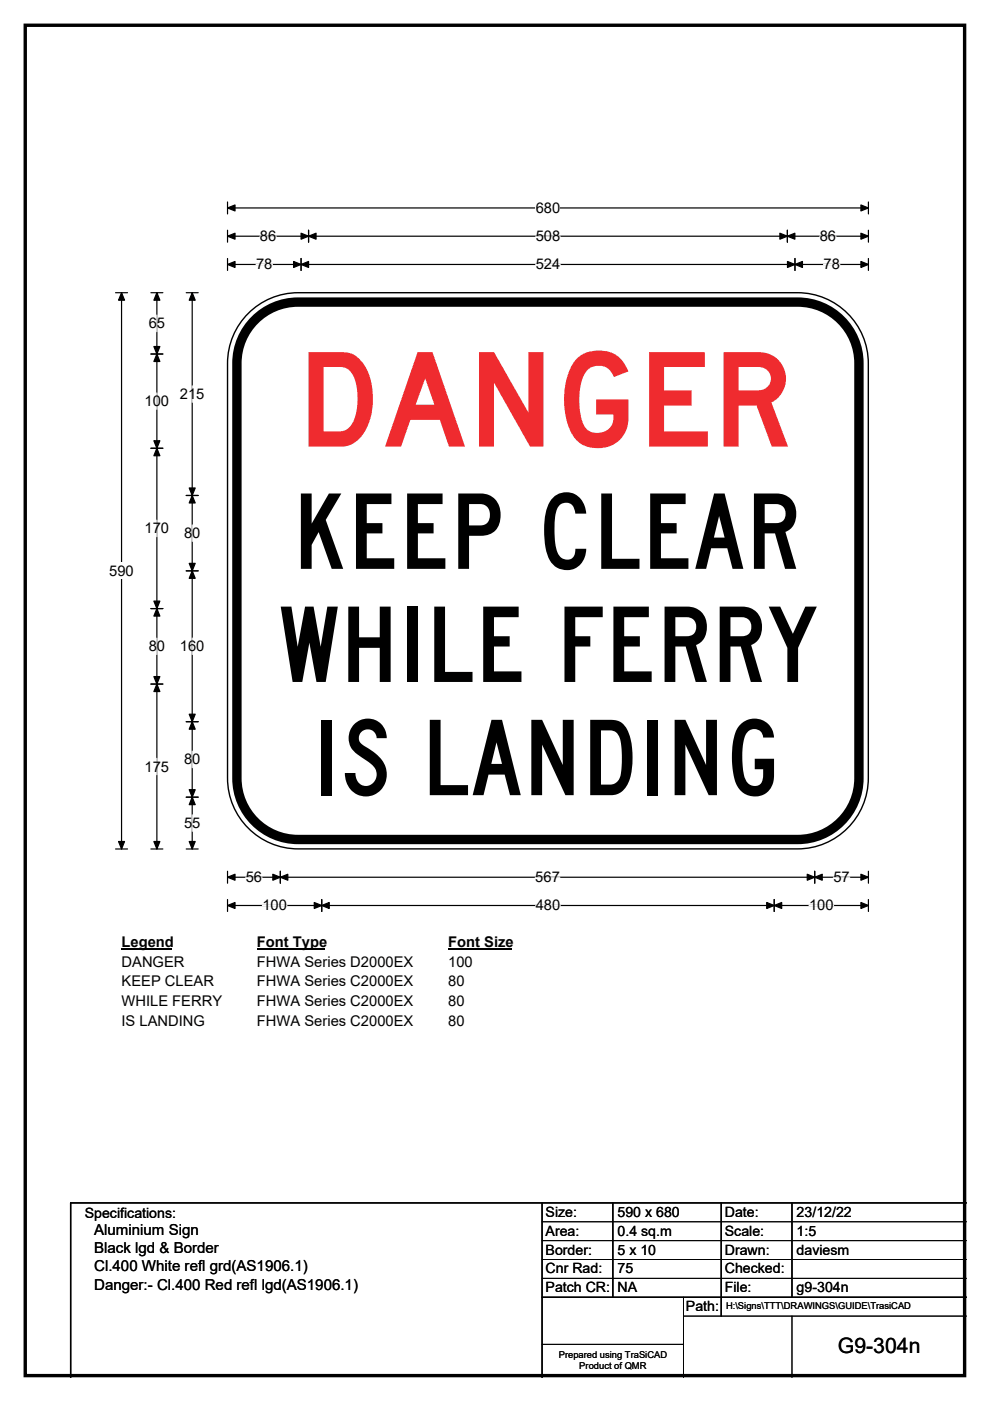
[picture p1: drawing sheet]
<svg xmlns="http://www.w3.org/2000/svg" width="210mm" height="297mm" viewBox="0 0 210 297" stroke-linecap="round" stroke-linejoin="round" font-family="sans-serif">
<path d="M5.4 5.4h199.2v286.3h-199.2z" fill="none" stroke="#000" stroke-width=".72"/>
<path d="M48.3 44.1h135.9M48.3 42.8v2.6M184.2 42.8v2.6" fill="none" stroke="#000" stroke-width=".25"/>
<path d="M48.3 44.1l1.5-.6v1.2zM182.6 43.5l1.6 .6-1.6 .6z" fill="#000" stroke="#000" stroke-width=".25"/>
<path d="M113.6 42.4h5.2v3.4h-5.2z" fill="#fff"/>
<g fill="none" stroke="#000" stroke-width=".25">
<path d="M48.3 50.1h135.9M48.3 48.8v2.6M48.3 54.8v2.5M48.3 56.1h135.9M63.9 54.8v2.5M65.4 48.8v2.6M167 48.8v2.6M168.6 54.8v2.5M184.2 48.8v2.6M184.2 54.8v2.5M24.5 62.1h2.6M25.8 62.1v117.9"/>
<path d="M24.5 180h2.6M48.3 184.7v2.6M48.3 190.7v2.6M48.3 186h135.9M48.3 192h135.9M59.5 184.7v2.6M68.2 190.7v2.6M164.2 190.7v2.6M172.8 184.7v2.6M184.2 184.7v2.6M184.2 190.7v2.6"/>
</g>
<g fill="#000" stroke="#000" stroke-width=".25">
<path d="M48.3 50.1l1.5-.7v1.3zM48.3 56.1l1.5-.7v1.3zM63.9 56.1l1.5-.7v1.3zM62.3 55.4l1.6 .7-1.6 .6zM65.4 50.1l1.6-.7v1.3zM63.9 49.4l1.5 .7-1.5 .6zM165.4 49.4l1.6 .7-1.6 .6zM167 50.1l1.6-.7v1.3zM167 55.4l1.6 .7-1.6 .6zM168.6 56.1l1.6-.7v1.3zM182.6 49.4l1.6 .7-1.6 .6zM182.6 55.4l1.6 .7-1.6 .6z"/>
<path d="M25.8 62.1l.6 1.5h-1.3zM25.1 178.4h1.3l-.6 1.6zM48.3 186l1.5-.6v1.2zM48.3 192l1.5-.7v1.3zM59.5 186l1.5-.6v1.2zM57.9 185.4l1.6 .6-1.6 .6zM68.2 192l1.6-.7v1.3zM66.7 191.3l1.5 .7-1.5 .6zM162.6 191.3l1.6 .7-1.6 .6zM164.2 192l1.6-.7v1.3zM171.2 185.4l1.6 .6-1.6 .6zM172.8 186l1.6-.6v1.2z"/>
<path d="M182.6 185.4l1.6 .6-1.6 .6zM182.6 191.3l1.6 .7-1.6 .6z"/>
</g>
<path d="M54.3 56.1h3.5M55.1 50.1h3.5M113.6 50.1h5.2M113.6 56.1h5.2M173.9 50.1h3.4M174.7 56.1h3.4M52.1 186h3.5M55.6 192h5.3M113.5 186h5.2M113.6 192h5.2M171.6 192h5.2M176.8 186h3.4" fill="none" stroke="#fff" stroke-width=".25"/>
<path d="M23.2 119.3h5.2v3.5h-5.2z" fill="#fff"/>
<g fill="none" stroke="#000" stroke-width=".25">
<path d="M32 75.1h2.5M32 62.1h2.5M33.3 62.1v117.9M39.5 62.1h2.5M40.8 62.1v117.9M32 95h2.5M39.5 105.1h2.5M32 129h2.5M39.5 121h2.5M32 145h2.5M39.5 153h2.5M39.5 169h2.5"/>
<path d="M32 180h2.5M39.5 180h2.5"/>
</g>
<g fill="#000" stroke="#000" stroke-width=".25">
<path d="M33.3 75.1l.6 1.5h-1.3zM33.3 62.1l.6 1.5h-1.3zM32.6 73.5h1.3l-.6 1.6zM40.8 62.1l.6 1.5h-1.3zM32.6 93.5h1.3l-.6 1.5zM33.3 95l.6 1.6h-1.3zM40.8 105.1l.6 1.5h-1.3zM40.1 103.5h1.3l-.6 1.6zM32.6 127.4h1.3l-.6 1.6zM33.3 129l.6 1.6h-1.3zM40.1 119.4h1.3l-.6 1.6zM40.8 121l.6 1.6h-1.3z"/>
<path d="M32.6 143.4h1.3l-.6 1.6zM33.3 145l.6 1.6h-1.3zM40.1 151.4h1.3l-.6 1.6zM40.8 153l.6 1.6h-1.3zM40.1 167.4h1.3l-.6 1.6zM40.8 169l.6 1.6h-1.3zM32.6 178.4h1.3l-.6 1.6zM40.1 178.4h1.3l-.6 1.6z"/>
</g>
<path d="M33.3 66.8v3.5M33.3 83.3v3.5M40.8 81.8v3.5M33.3 110.3v3.5M40.8 111.3v3.5M33.3 135.3v3.5M40.8 135.3v3.5M40.8 159.3v3.5M33.3 160.8v3.5M40.8 172.8v3.5" fill="none" stroke="#fff" stroke-width=".25"/>
<path d="M25.8 198h10.7v3.5h-10.7z" fill="#fff"/>
<path d="M25.8 201.3h10.7" fill="none" stroke="#000" stroke-width=".32"/>
<path d="M54.5 198h14.4v3.5h-14.4z" fill="#fff"/>
<path d="M54.5 201.3h14.4" fill="none" stroke="#000" stroke-width=".32"/>
<path d="M95.1 198h13.4v3.5h-13.4z" fill="#fff"/>
<path d="M95.1 201.3h13.4" fill="none" stroke="#000" stroke-width=".32"/>
<g fill="#fff">
<path d="M25.8 202.2h13.3v3.5h-13.3z"/>
<path d="M54.5 202.2h33.1v3.5h-33.1z"/>
<path d="M95.1 202.2h5.2v3.5h-5.2z"/>
<path d="M25.8 206.4h19.5v3.4h-19.5z"/>
<path d="M54.5 206.4h33.1v3.4h-33.1z"/>
<path d="M95.1 206.4h3.4v3.4h-3.4z"/>
<path d="M25.8 210.5h21.2v3.5h-21.2z"/>
<path d="M54.5 210.5h33.1v3.5h-33.1z"/>
<path d="M95.1 210.5h3.4v3.5h-3.4z"/>
<path d="M25.8 214.7h17.6v3.5h-17.6z"/>
<path d="M54.5 214.7h33.1v3.5h-33.1z"/>
<path d="M95.1 214.7h3.4v3.5h-3.4z"/>
</g>
<path d="M52.6 66.5a14.9 14.9 0 0 1 10.6-4.4h106a15 15 0 0 1 15 14.9v88a15 15 0 0 1-15 15h-106a15 15 0 0 1-14.9-15v-88a14.9 14.9 0 0 1 4.3-10.5z" fill-rule="evenodd" fill="#fff" stroke="#fff" stroke-width=".21"/>
<path d="M53.6 68.3a12.9 12.9 0 0 1 9.6-4.2h106a13 13 0 0 1 13 12.9v88a13 13 0 0 1-13 13h-106a13 13 0 0 1-13-13v-88a12.9 12.9 0 0 1 3.4-8.7z" fill="none" stroke="#000" stroke-width="2"/>
<path d="M52.6 66.5a14.9 14.9 0 0 1 10.6-4.4h106a15 15 0 0 1 15 14.9v88a15 15 0 0 1-15 15h-106a15 15 0 0 1-14.9-15v-88a14.9 14.9 0 0 1 4.3-10.5zM115 255v37M130 255v20M153 255v24M168 255v20M205 255h-190v37M115 275h90" fill="none" stroke="#000" stroke-width=".3"/>
<path d="M115 259h90M115 263h90M115 267h90M115 271h90M145 279h60M145 275v17M168 279v13M115 285h30" fill="none" stroke="#000" stroke-width=".21"/>
<text font-size="27.8" fill="#ef2b2f" x="63.1" y="94.7">DANGER</text>
<g font-size="22.2">
<text x="62.1" y="120.6">KEEP CLEAR</text>
<text x="59.1" y="144.6">WHILE FERRY</text>
<text x="66.4" y="168.6">IS LANDING</text>
</g>
<text font-size="4.5" x="177.7" y="286.9">G9-304n</text>
<g font-size="3.2">
<text x="20" y="261.9">Aluminium Sign</text>
<text x="20" y="265.7">Black lgd &amp; Border</text>
<text x="20" y="269.6">Cl.400 White refl grd(AS1906.1)</text>
<text x="20" y="273.4">Danger:- Cl.400 Red refl lgd(AS1906.1)</text>
</g>
<g font-size="3.1">
<text x="113.6" y="45.1">680</text>
<text x="55.1" y="51.1">86</text>
<text x="113.6" y="51.1">508</text>
<text x="173.9" y="51.1">86</text>
<text x="54.3" y="57.1">78</text>
<text x="113.6" y="57.1">524</text>
<text x="174.7" y="57.1">78</text>
<text x="31.5" y="69.6">65</text>
<text x="30.7" y="86.1">100</text>
<text x="38.2" y="84.6">215</text>
<text x="30.7" y="113.1">170</text>
<text x="39" y="114.1">80</text>
<text x="23.2" y="122.1">590</text>
<text x="31.5" y="138.1">80</text>
<text x="38.2" y="138.1">160</text>
<text x="30.7" y="163.6">175</text>
<text x="39" y="162.1">80</text>
<text x="39" y="175.6">55</text>
<text x="52.1" y="187">56</text>
<text x="113.5" y="187">567</text>
<text x="176.8" y="187">57</text>
<text x="55.6" y="193">100</text>
<text x="113.6" y="193">480</text>
<text x="171.6" y="193">100</text>
<text x="25.8" y="200.8">Legend</text>
<text x="54.5" y="200.8">Font Type</text>
<text x="95.1" y="200.8">Font Size</text>
<text x="25.8" y="205">DANGER</text>
<text x="25.8" y="209.1">KEEP CLEAR</text>
<text x="54.5" y="205">FHWA Series D2000EX</text>
<text x="54.5" y="209.1">FHWA Series C2000EX</text>
<text x="95.1" y="205">100</text>
<text x="95.1" y="209.1">80</text>
<text x="25.8" y="213.3">WHILE FERRY</text>
<text x="54.5" y="213.3">FHWA Series C2000EX</text>
<text x="95.1" y="213.3">80</text>
<text x="25.8" y="217.5">IS LANDING</text>
<text x="54.5" y="217.5">FHWA Series C2000EX</text>
<text x="95.1" y="217.5">80</text>
</g>
<g font-size="3">
<text x="115.7" y="258">Size:</text>
<text x="131" y="258">590 x 680</text>
<text x="153.7" y="258">Date:</text>
<text x="169" y="258">23/12/22</text>
<text x="18" y="258.2">Specifications:</text>
<text x="115.7" y="262">Area:</text>
<text x="131" y="262">0.4 sq.m</text>
<text x="153.7" y="262">Scale:</text>
<text x="169" y="262">1:5</text>
<text x="115.7" y="266">Border:</text>
<text x="115.7" y="270">Cnr Rad:</text>
<text x="131" y="266">5 x 10</text>
<text x="131" y="270">75</text>
<text x="153.7" y="266">Drawn:</text>
<text x="153.7" y="270">Checked:</text>
<text x="169" y="266">daviesm</text>
<text x="115.7" y="274">Patch CR:</text>
<text x="131" y="274">NA</text>
<text x="153.7" y="274">File:</text>
<text x="169" y="274">g9-304n</text>
<text x="145.5" y="278">Path:</text>
</g>
<g font-size="2">
<text x="154" y="277.6">H:\Signs\TTT\DRAWINGS\GUIDE\TrasiCAD</text>
<text x="118.5" y="287.8">Prepared using TraSiCAD</text>
<text x="122.9" y="290.2">Product of QMR</text>
</g>
</svg>
